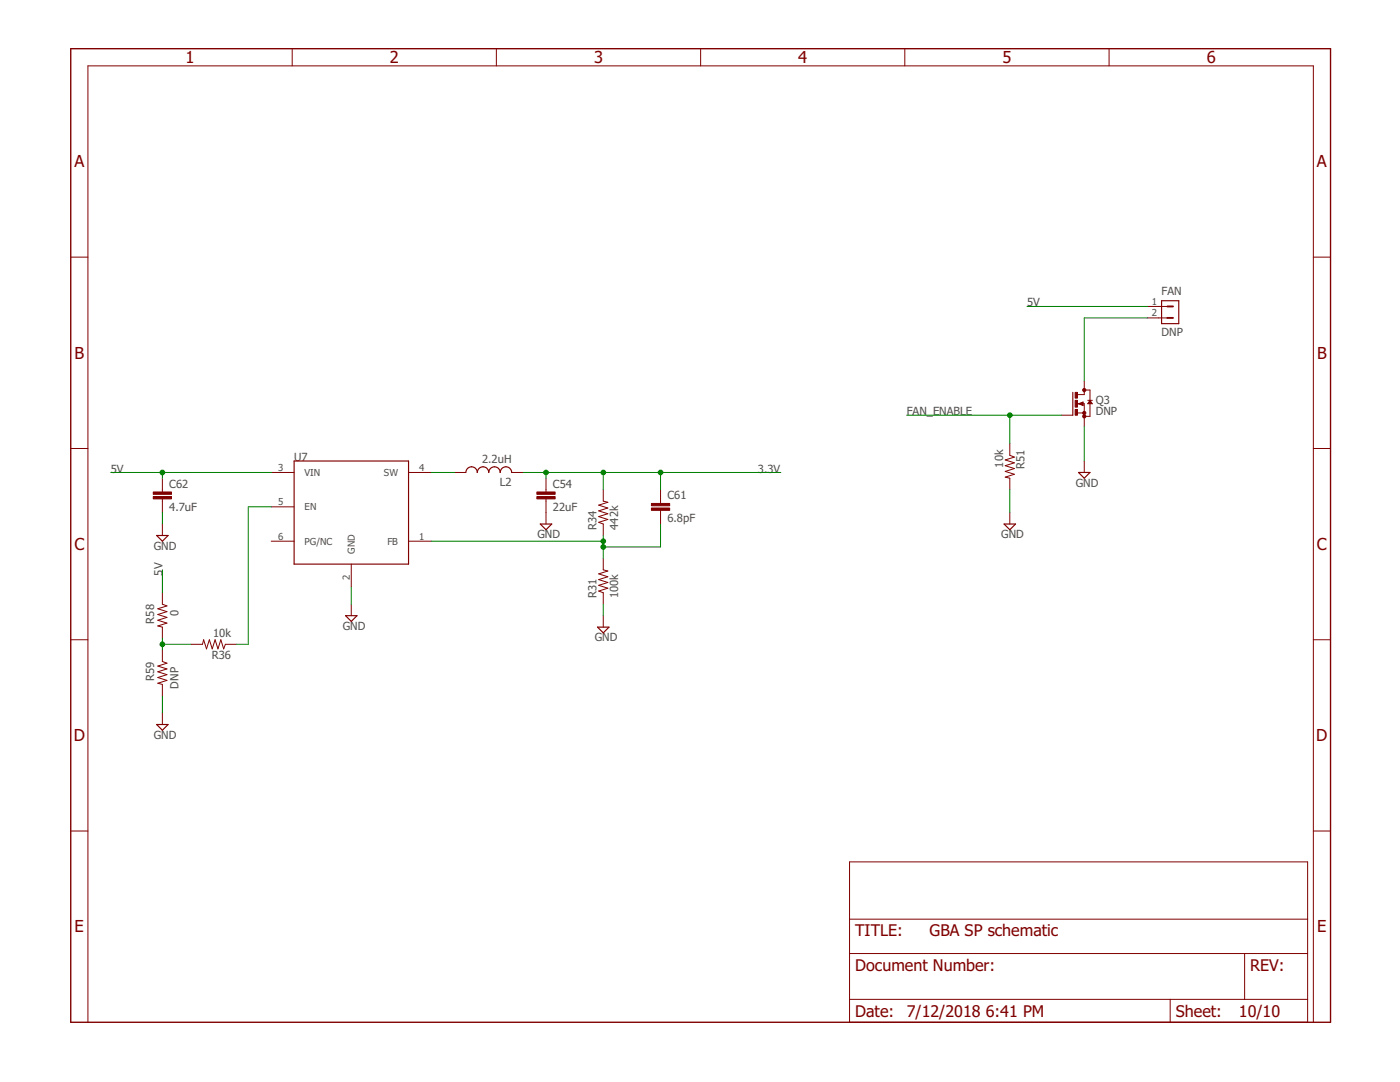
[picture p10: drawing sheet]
<svg xmlns="http://www.w3.org/2000/svg" width="279mm" height="216mm" viewBox="0 0 279 216" stroke-linecap="round" stroke-linejoin="round" font-family="sans-serif">
<path d="M14.1 9.7h251.4v194.3h-251.4z" fill="none" stroke="#800000" stroke-width=".28"/>
<g fill="none" stroke="#800000" stroke-width=".2">
<path d="M58.3 9.7v3.4M99.1 9.7v3.4M139.8 9.7v3.4M180.6 9.7v3.4M221.3 9.7v3.4M14.1 51.3h3.4M262.1 51.3h3.4M216.4 76v2.7h-1.4M216.4 77.8h1.1v5.3h-1.1M217.1 79.9h.9M217.5 79.9l.5 .7h-.9zM229 61.2h4"/>
<path d="M229 63.4h4M14.1 89.5h3.4M32.4 95.4v2.8M32.4 99.5v2.8M54.1 94.3h4.6M81.5 94.3h4.6M90.7 94.3h2.3M102.1 94.3h2.3M109 95.4v2.8M109 99.5v5.1M120.4 97.7v2.3l.9 .2-1.8 .6 1.8 .6-1.8 .5 1.8 .6-1.8 .6 1.8 .6-1.8 .5 .9 .4v2.2M131.8 97.7v2.8"/>
<path d="M201.5 88.6v2.2l.9 .4-1.8 .6 1.8 .6-1.8 .5 1.8 .6-1.8 .6 1.8 .5-1.8 .6 .9 .2v2.3M211.8 82.8h2.3M215 80.6h1.4v4.5M215 82.4h1.4M215.2 80.6l1-.4v.7zM216.4 92v2.3M262.1 89.5h3.4M32.4 104.6v2.2M32.4 118.3v2.3l.9 .3-1.8 .6 1.8 .5-1.8 .6 1.8 .6-1.8 .6 1.8 .5-1.8 .6 .9 .2v2.3M54.1 101.1h4.6M54.1 108h4.6M70.1 112.6v4.5"/>
<path d="M81.5 108h4.6M120.4 111.4v2.3l.9 .2-1.8 .6 1.8 .6-1.8 .6 1.8 .5-1.8 .6 1.8 .6-1.8 .5 .9 .4v2.3M131.8 101.8v2.8M201.5 102.3v2.3M14.1 127.7h3.4M32.4 129.7v2.3l.9 .3-1.8 .6 1.8 .6-1.8 .5 1.8 .6-1.8 .6 1.8 .6-1.8 .5 .9 .3v2.3M38.1 128.6h2.3l.2-.9 .6 1.8 .6-1.8 .6 1.8 .5-1.8 .6 1.8 .6-1.8 .5 1.8 .4-.9h2.3M70.1 120.6v2.3M120.4 122.9v2.2M262.1 127.7h3.4M32.4 142.3v2.3M14.1 165.8h3.4"/>
<path d="M169.5 172h91.5v32h-91.5zM262.1 165.8h3.4M169.5 190.3h91.5M169.5 199.4h91.5M169.5 183.4h91.5M233.5 199.4v4.6M248.4 190.3v9.1M17.5 204v-190.9h244.6v190.9"/>
</g>
<g fill="none" stroke="#800000" stroke-width=".23">
<path d="M214.1 78.3v4.5M231.8 60h3.4v4.6h-3.4zM58.7 92h22.8v20.6h-22.8zM93 94.3a1.14 1.14 0 0 1 1.1-1.2 1.14 1.14 0 0 1 1.1 1.2 1.14 1.14 0 0 1 1.2-1.2 1.14 1.14 0 0 1 1.1 1.2 1.14 1.14 0 0 1 1.2-1.2 1.14 1.14 0 0 1 1.1 1.2 1.14 1.14 0 0 1 1.2-1.2 1.14 1.14 0 0 1 1.1 1.2M215.2 94.3h2.3l-1.1 1.1zM215.5 80.6l.5 .2v-.5l-.4 .3M217.5 80.1l.3 .4h-.5zM31.3 106.8h2.2l-1.1 1.2zM107.8 104.6h2.3l-1.1 1.1zM200.4 104.6h2.3l-1.2 1.1zM69 122.9h2.2l-1.1 1.1zM119.3 125.1h2.2l-1.1 1.2z"/>
<path d="M31.3 144.6h2.2l-1.1 1.1z"/>
</g>
<g fill="#800000" stroke="#800000" stroke-width=".2">
<path d="M107.1 99.1h3.7v.4h-3.7z"/>
<path d="M107.1 98.2h3.7v.4h-3.7z"/>
<path d="M30.6 99.1h3.6v.4h-3.6z"/>
<path d="M30.6 98.2h3.6v.4h-3.6z"/>
<path d="M130 101.4h3.6v.4h-3.6z"/>
<path d="M130 100.5h3.6v.4h-3.6z"/>
<path d="M214.6 78.3h.4v1.1h-.4z"/>
<path d="M214.6 81.7h.4v1.1h-.4z"/>
<path d="M214.6 79.9h.4v1.3h-.4z"/>
</g>
<g fill="#800000" stroke="#800000" stroke-width=".2">
<circle cx="216.4" cy="83.1" r=".32"/>
<circle cx="216.4" cy="82.4" r=".32"/>
<circle cx="216.4" cy="77.8" r=".32"/>
</g>
<path d="M233 61.2h1.1M233 63.4h1.1" fill="none" stroke="#800000" stroke-width=".38"/>
<g fill="none" stroke="#008000" stroke-width=".2">
<path d="M205 61.2h24M229 63.4h-12.6v12.6M22.1 94.3h32M32.4 94.3v1.1M86.1 94.3h4.6M104.4 94.3h51.4M109 94.3v1.1M120.4 94.3v3.4M131.8 94.3v3.4M181 82.8h30.8M201.5 82.8v5.8M201.5 97.7v4.6"/>
<path d="M216.4 85.1v6.9M32.4 102.3v2.3M32.4 113.7v4.6M54.1 101.1h-4.5v27.5h-2.3M70.1 117.1v3.5M86.1 108h34.3M120.4 106.8v4.6M131.8 104.6v4.5h-11.4M32.4 127.4v2.3M32.4 138.9v3.4M32.4 128.6h5.7M120.4 120.6v2.3"/>
</g>
<g fill="#008000" stroke="#008000" stroke-width=".2">
<circle cx="109" cy="94.3" r=".47"/>
<circle cx="120.4" cy="94.3" r=".47"/>
<circle cx="131.8" cy="94.3" r=".47"/>
<circle cx="120.4" cy="109.1" r=".47"/>
<circle cx="120.4" cy="108" r=".47"/>
<circle cx="32.4" cy="94.3" r=".47"/>
<circle cx="201.5" cy="82.8" r=".47"/>
<circle cx="32.4" cy="128.6" r=".47"/>
</g>
<g font-size="3.3" fill="#800000">
<text x="37" y="12.6">1</text>
<text x="77.8" y="12.6">2</text>
<text x="118.6" y="12.6">3</text>
<text x="159.3" y="12.6">4</text>
<text x="200.1" y="12.6">5</text>
<text x="240.8" y="12.6">6</text>
<text x="14.8" y="33.4">A</text>
<text x="262.8" y="33.4">A</text>
<text x="14.9" y="71.6">B</text>
<text x="262.8" y="71.6">B</text>
<text x="14.8" y="109.7">C</text>
<text x="262.8" y="109.7">C</text>
<text x="14.7" y="147.9">D</text>
<text x="262.7" y="147.9">D</text>
<text x="14.9" y="186.1">E</text>
<text x="262.9" y="186.1">E</text>
</g>
<g font-size="3.2" fill="#800000">
<text x="170.7" y="186.8">TITLE:</text>
<text x="185.5" y="186.8">GBA SP schematic</text>
<text x="170.7" y="193.7">Document Number:</text>
<text x="249.5" y="193.7">REV:</text>
<text x="170.7" y="202.8">Date:</text>
<text x="181" y="202.8">7/12/2018</text>
<text x="196.7" y="202.8">6:41 PM</text>
<text x="234.7" y="202.8">Sheet:</text>
<text x="247.2" y="202.8">10/10</text>
</g>
<g font-size="2.2" fill="#505050">
<text x="231.8" y="58.9">FAN</text>
<text x="205" y="61.1">5V</text>
<text x="231.8" y="67.1">DNP</text>
<text x="181" y="82.9">FAN_ENABLE</text>
<text x="218.7" y="82.9">DNP</text>
<text x="218.7" y="80.6">Q3</text>
<text x="22.1" y="94.3">5V</text>
<text x="58.7" y="92">U7</text>
<text x="96.2" y="92.5">2.2uH</text>
<text x="151.3" y="94.3">3.3V</text>
<text x="200.2" y="93.3" transform="rotate(-90 200.2 93.3)">10k</text>
<text x="204.5" y="93.6" transform="rotate(-90 204.5 93.6)">R51</text>
<text x="33.8" y="101.9">4.7uF</text>
<text x="33.8" y="97.4">C62</text>
<text x="99.8" y="97">L2</text>
<text x="110.3" y="101.9">22uF</text>
<text x="110.3" y="97.4">C54</text>
<text x="133.2" y="99.7">C61</text>
<text x="214.7" y="97.1">GND</text>
<text x="107.3" y="107.4">GND</text>
<text x="119" y="105.7" transform="rotate(-90 119 105.7)">R34</text>
<text x="123.4" y="105.7" transform="rotate(-90 123.4 105.7)">442k</text>
<text x="133.2" y="104.2">6.8pF</text>
<text x="199.8" y="107.4">GND</text>
<text x="30.7" y="109.7">GND</text>
<text x="32.4" y="114.9" transform="rotate(-90 32.4 114.9)">5V</text>
<text x="119" y="119.4" transform="rotate(-90 119 119.4)">R31</text>
<text x="123.4" y="119.4" transform="rotate(-90 123.4 119.4)">100k</text>
<text x="30.8" y="124.4" transform="rotate(-90 30.8 124.4)">R58</text>
<text x="35.6" y="122.9" transform="rotate(-90 35.6 122.9)">0</text>
<text x="68.4" y="125.7">GND</text>
<text x="42.3" y="131.5">R36</text>
<text x="42.5" y="127.2">10k</text>
<text x="118.7" y="128">GND</text>
<text x="30.8" y="135.8" transform="rotate(-90 30.8 135.8)">R59</text>
<text x="35.6" y="137.4" transform="rotate(-90 35.6 137.4)">DNP</text>
<text x="30.7" y="147.4">GND</text>
</g>
<g font-size="1.9" fill="#505050">
<text x="229.9" y="60.8">1</text>
<text x="229.9" y="63.1">2</text>
<text x="55.5" y="94">3</text>
<text x="60.8" y="95">VIN</text>
<text x="76.6" y="95">SW</text>
<text x="83.6" y="94">4</text>
<text x="55.5" y="100.8">5</text>
<text x="60.8" y="101.8">EN</text>
<text x="55.5" y="107.7">6</text>
<text x="83.6" y="107.7">1</text>
<text x="60.8" y="108.7">PG/NC</text>
<text x="70.8" y="110.5" transform="rotate(-90 70.8 110.5)">GND</text>
<text x="77.3" y="108.7">FB</text>
<text x="69.8" y="115.7" transform="rotate(-90 69.8 115.7)">2</text>
</g>
</svg>
